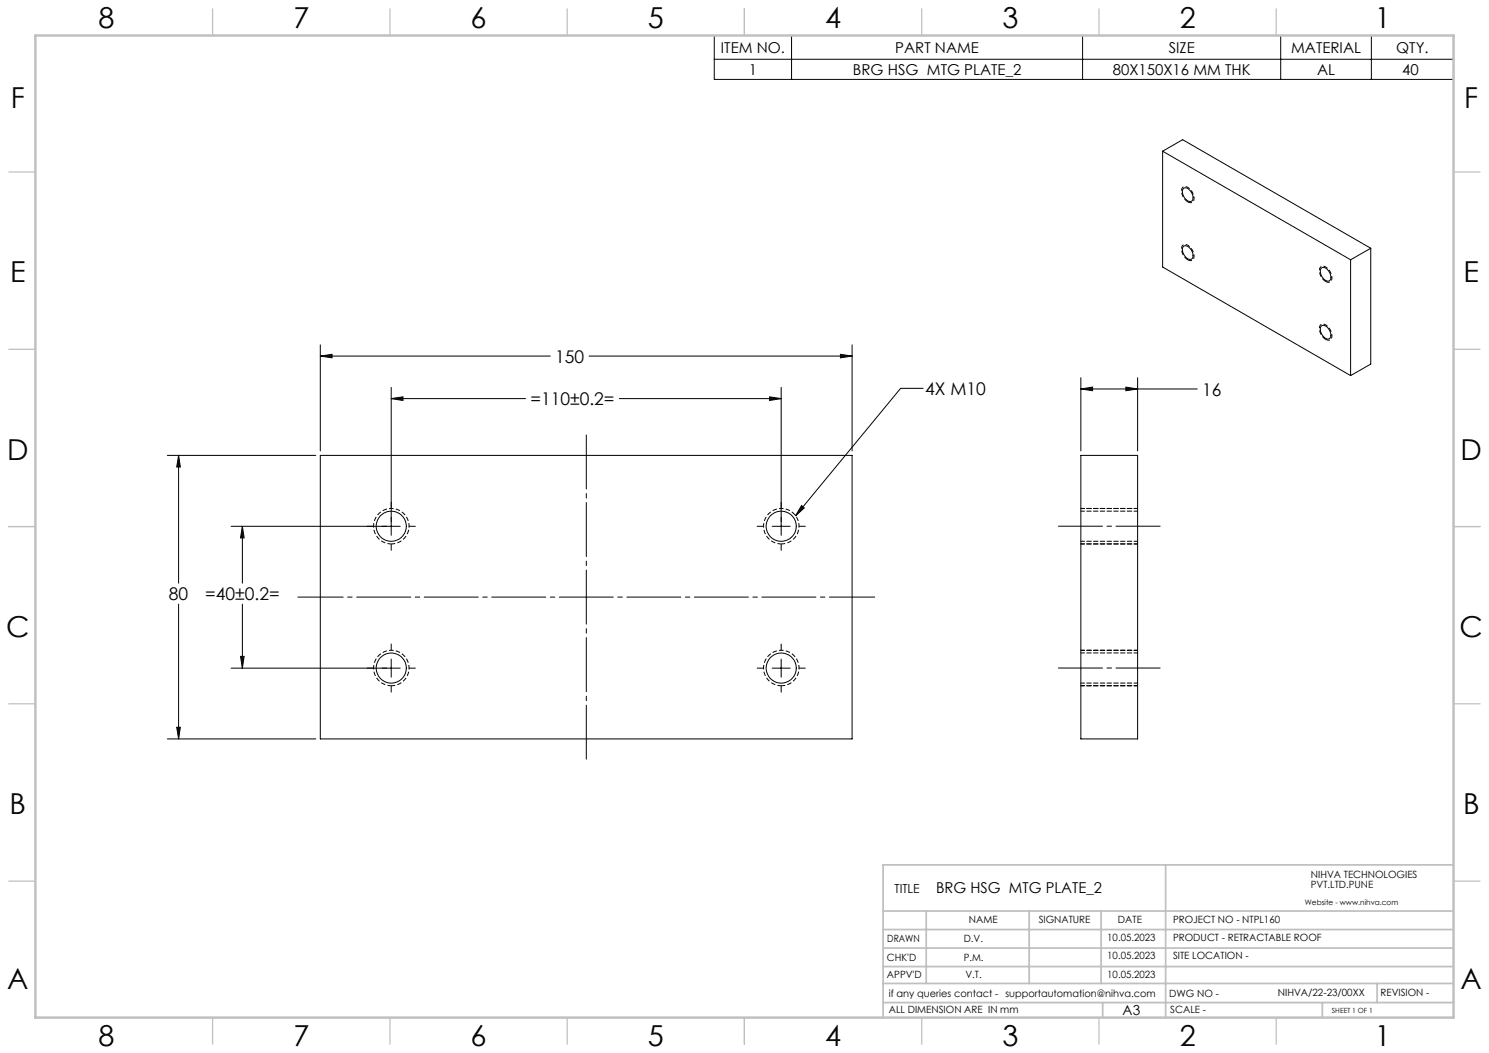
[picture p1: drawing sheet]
<svg xmlns="http://www.w3.org/2000/svg" width="420mm" height="297mm" viewBox="0 0 420 297" stroke-linecap="round" stroke-linejoin="round" font-family="sans-serif">
<g fill="none" stroke="#000" stroke-width=".28">
<path d="M201.5 10h208.5v12.4h-208.5zM201.5 16.7h208.5M223.3 10v12.4M305.4 10v12.4M361.2 10v12.4M386.8 10v12.4M327.9 42.6l5.7-3.2 53 30.6M327.9 42.6l53.1 30.7M327.9 42.6v32.7l53.1 30.6M333.8 53.2a1.6 1.6 0 0 1 2.2 1 1.91 1.91 0 0 1 0 2.6 2.58 2.58 0 0 1-2.2-3.6zM333.8 69.6a1.6 1.6 0 0 1 2.2 .9 1.91 1.91 0 0 1 0 2.6 2.61 2.61 0 0 1-2.2-3.5zM372.8 75.5a2.36 2.36 0 0 1 2.6 2.4 1.04 1.04 0 0 1-.6 1.4 1.04 1.04 0 0 1-1.3-.5 2.41 2.41 0 0 1-.7-3.3z"/>
<path d="M381 73.3v32.6M386.6 70l-5.6 3.3M386.6 70v32.7l-5.6 3.2M90.3 97.3v29.9M237.1 99.9l3.2 .5-3.2 .5zM240.3 97.3v29.9M372.7 92a1.56 1.56 0 0 1 2.2 1 1.68 1.68 0 0 1-.2 2.6 2.71 2.71 0 0 1-2-3.6zM90.3 100.4l3.4-.5v1zM90.3 100.4h64.9M110.3 112.4l3.4-.5v1.1zM110.3 109.3v41.7M110.3 112.4h37.9"/>
<path d="M166.2 100.4h74.1M174.7 112.4h45.6M217.1 111.9l3.2 .5-3.2 .6zM220.3 109.3v41.7M260.4 109.5h-6.4l-29.6 36M304.9 109.7l3.3-.5v1zM304.9 106.5v20.7M304.9 109.7h32.8M317.6 109.2l3.3 .5-3.3 .5zM320.9 106.5v20.7M47.2 128.4h41.9M50.4 128.4l.5 3.3h-1.1z"/>
<path d="M50.4 128.4v36.1M90.3 128.4h150v80h-150zM304.9 128.4h16v80h-16zM68.4 148.4l.5 3.3h-1.1zM68.4 148.4v16.1M110.3 153.5v1.7M112.9 148.4h-47.7M115.4 148.4h1.8M213.6 148.4h1.7M217.8 148.4h5.1M220.3 153.5v1.7M225.4 148.4h1.8"/>
<path d="M226.1 142.6l.8 .7-2.5 2.2zM50.4 170.4v38M68.4 170.4v18.1M67.8 185.1h1.1l-.5 3.4zM110.3 181.6v1.8M110.3 185.9v5.1M110.3 193.5v1.7M112.9 188.5h-47.7M115.4 188.5h1.8M213.6 188.5h1.7M217.8 188.5h5.1M220.3 181.6v1.8"/>
<path d="M220.3 185.9v5.1M220.3 193.5v1.7M225.4 188.5h1.8M47.2 208.4h41.9M49.8 205.1h1.1l-.5 3.3z"/>
<circle cx="110.4" cy="148.4" r="4.3"/>
<circle cx="220.4" cy="148.4" r="4.3"/>
<circle cx="110.4" cy="188.4" r="4.2"/>
<circle cx="220.4" cy="188.4" r="4.2"/>
</g>
<path d="M110.4 153.4a5 5 0 0 1-4.4-7.4 5 5 0 0 1 8.6-.3 5 5 0 0 1-3.9 7.7h-.3M220.4 153.4a5 5 0 0 1-4.4-7.4 5 5 0 0 1 8.6-.3 5 5 0 0 1-3.9 7.7h-.3M110.4 193.4a5 5 0 0 1-4.4-7.4 5 5 0 0 1 8.6-.3 5 5 0 0 1-3.9 7.7h-.3M220.4 193.4a5 5 0 0 1-4.4-7.4 5 5 0 0 1 8.6-.3 5 5 0 0 1-3.9 7.7h-.3" fill="none" stroke="#000" stroke-width=".28" stroke-dasharray="1.3 .6" stroke-dashoffset=".2" stroke-linecap="butt"/>
<path d="M335 56.9a3.2 3.2 0 0 1-1.3-4.1 2.38 2.38 0 0 1 2.9 2 1.43 1.43 0 0 1-.9 2.4l-.7-.3M335 73.3a3.2 3.2 0 0 1-1.3-4.1 2.38 2.38 0 0 1 2.9 2 1.43 1.43 0 0 1-.9 2.3l-.7-.2M373.9 79.4a3.2 3.2 0 0 1-1.4-4.1 2.38 2.38 0 0 1 3 2 1.43 1.43 0 0 1-1 2.3l-.6-.2M373.9 95.7a3.2 3.2 0 0 1-1.4-4.1 2.38 2.38 0 0 1 3 2 1.43 1.43 0 0 1-1 2.3l-.6-.2" fill="none" stroke="#000" stroke-width=".28" stroke-dasharray="1.3 .6" stroke-linecap="butt"/>
<path d="M84 168.4h162.7" fill="none" stroke="#000" stroke-width=".28" stroke-dasharray="15.2 1.3 1.3 1.3" stroke-dashoffset="2.5"/>
<path d="M165.4 214.8v-92.7" fill="none" stroke="#000" stroke-width=".28" stroke-dasharray="15.2 1.3 1.3 1.3" stroke-dashoffset="-.6"/>
<path d="M298.5 148.4h28.7M298.5 188.4h28.7" fill="none" stroke="#000" stroke-width=".28" stroke-dasharray="15.2 1.3 1.3 1.3" stroke-dashoffset="2.8"/>
<g fill="none" stroke="#c0c0c0" stroke-width=".35">
<path d="M60 2.5v7.5M110 2.5v7.5M160 2.5v7.5M210 2.5v7.5M260 2.5v7.5M310 2.5v7.5M360 2.5v7.5M2.5 48.5h7.5M410 48.5h7.5M2.5 98.5h7.5M410 98.5h7.5M2.5 148.5h7.5"/>
<path d="M410 148.5h7.5M2.5 198.5h7.5M410 198.5h7.5M2.5 248.5h7.5M410 248.5h7.5M60 287v7.5M110 287v7.5M160 287v7.5M210 287v7.5M260 287v7.5M310 287v7.5M360 287v7.5"/>
</g>
<g fill="none" stroke="#c0c0c0" stroke-width=".5">
<path d="M249.1 257h160.9M261.3 257v20.4M290.3 257v20.4M310.6 257v20.4M328.8 243.9v43.1M410 243.9h-160.9v43.1M249.1 272.6h160.9M249.1 267.4h160.9M249.1 262.2h160.9M249.1 277.4h160.9M388.4 277.4v5.4M249.1 282.8h160.9"/>
<path d="M311 282.8v4.2M373 282.8v4.2"/>
</g>
<path d="M10 10h400v277h-400z" fill="none" stroke="#c0c0c0" stroke-width=".7"/>
<path d="M304.9 143.4h16M304.9 153.4h16M304.9 152.7h16M320.9 144.2h-16M304.9 183.4h16M304.9 193.4h16M304.9 192.7h16M320.9 184.2h-16" fill="none" stroke="#000" stroke-width=".28" stroke-dasharray="1.3 .6" stroke-dashoffset=".3"/>
<g fill="#000">
<path d="M226.1 142.6l.8 .7-2.5 2.2z"/>
<path d="M237.1 99.9l3.2 .5-3.2 .5zM90.3 100.4l3.4-.5v1zM50.4 128.4l.5 3.3h-1.1zM49.8 205.1h1.1l-.5 3.3zM110.3 112.4l3.4-.5v1.1zM217.1 111.9l3.2 .5-3.2 .6zM67.8 185.1h1.1l-.5 3.4zM68.4 148.4l.5 3.3h-1.1zM317.6 109.2l3.3 .5-3.3 .5zM304.9 109.7l3.3-.5v1z"/>
</g>
<g font-size="8.1">
<text x="27.8" y="8">8</text>
<text x="82.8" y="8">7</text>
<text x="132.8" y="8">6</text>
<text x="182.8" y="8">5</text>
<text x="232.8" y="8">4</text>
<text x="282.8" y="8">3</text>
<text x="332.8" y="8">2</text>
<text x="387.8" y="8">1</text>
<text x="3" y="30.4">F</text>
<text x="413" y="30.4">F</text>
<text x="2.8" y="79.6">E</text>
<text x="412.8" y="79.6">E</text>
<text x="2" y="129.6">D</text>
<text x="412" y="129.6">D</text>
<text x="1.7" y="179.6">C</text>
<text x="411.7" y="179.6">C</text>
<text x="2.7" y="229.6">B</text>
<text x="412.7" y="229.6">B</text>
<text x="2" y="278.9">A</text>
<text x="412" y="278.9">A</text>
<text x="27.8" y="295">8</text>
<text x="82.8" y="295">7</text>
<text x="132.8" y="295">6</text>
<text x="182.8" y="295">5</text>
<text x="232.8" y="295">4</text>
<text x="282.8" y="295">3</text>
<text x="332.8" y="295">2</text>
<text x="387.8" y="295">1</text>
</g>
<g font-size="4.9">
<text x="156.6" y="102.3">150</text>
<text x="261" y="111.4">4X M10</text>
<text x="339.1" y="111.6">16</text>
<text x="149.6" y="114.3">=110±0.2=</text>
<text x="47.6" y="169.3">80</text>
<text x="57.9" y="169.3">=40±0.2=</text>
</g>
<g font-size="4.2">
<text x="203.4" y="14.9">ITEM NO.</text>
<text x="252.5" y="14.9">PART NAME</text>
<text x="329.6" y="14.9">SIZE</text>
<text x="364.2" y="14.9">MATERIAL</text>
<text x="393.8" y="14.9">QTY.</text>
<text x="211.2" y="21.1">1</text>
<text x="240.5" y="21.1">BRG HSG MTG PLATE_2</text>
<text x="313.9" y="21.1">80X150X16 MM THK</text>
<text x="371.5" y="21.1">AL</text>
<text x="395.5" y="21.1">40</text>
<text x="264" y="251.8">BRG HSG MTG PLATE_2</text>
</g>
<text font-size="3.9" x="316.7" y="286.4">A3</text>
<text font-size="3.5" x="252.3" y="251.8">TITLE</text>
<g font-size="2.8">
<text x="369.8" y="247.7">NIHVA TECHNOLOGIES</text>
<text x="369.8" y="250.5">PVT.LTD.PUNE</text>
<text x="273.3" y="260.4">NAME</text>
<text x="293" y="260.4">SIGNATURE</text>
<text x="315.3" y="260.5">DATE</text>
<text x="330.9" y="260.5">PROJECT NO - NTPL160</text>
<text x="250.3" y="265.7">DRAWN</text>
<text x="271.8" y="265.7">D.V.</text>
<text x="312.3" y="265.5">10.05.2023</text>
<text x="330.9" y="265.5">PRODUCT - RETRACTABLE ROOF</text>
<text x="250.2" y="271.1">CHK'D</text>
<text x="250.2" y="275.8">APPV'D</text>
<text x="271.8" y="271.1">P.M.</text>
<text x="272.3" y="275.8">V.T.</text>
<text x="312.3" y="270.6">10.05.2023</text>
<text x="312.3" y="275.8">10.05.2023</text>
<text x="330.9" y="270.6">SITE LOCATION -</text>
<text x="250.7" y="281.1">if any queries contact - supportautomation@nihva.com</text>
<text x="329.8" y="281.3">DWG NO -</text>
<text x="360.5" y="281.1">NIHVA/22-23/00XX</text>
<text x="389.4" y="281.1">REVISION -</text>
<text x="250.7" y="285.6">ALL DIMENSION ARE IN mm</text>
<text x="330.1" y="285.7">SCALE -</text>
</g>
<text font-size="2.1" x="368.1" y="255.1">Website - www.nihva.com</text>
<text font-size="2" x="375.7" y="285.6">SHEET 1 OF 1</text>
</svg>
